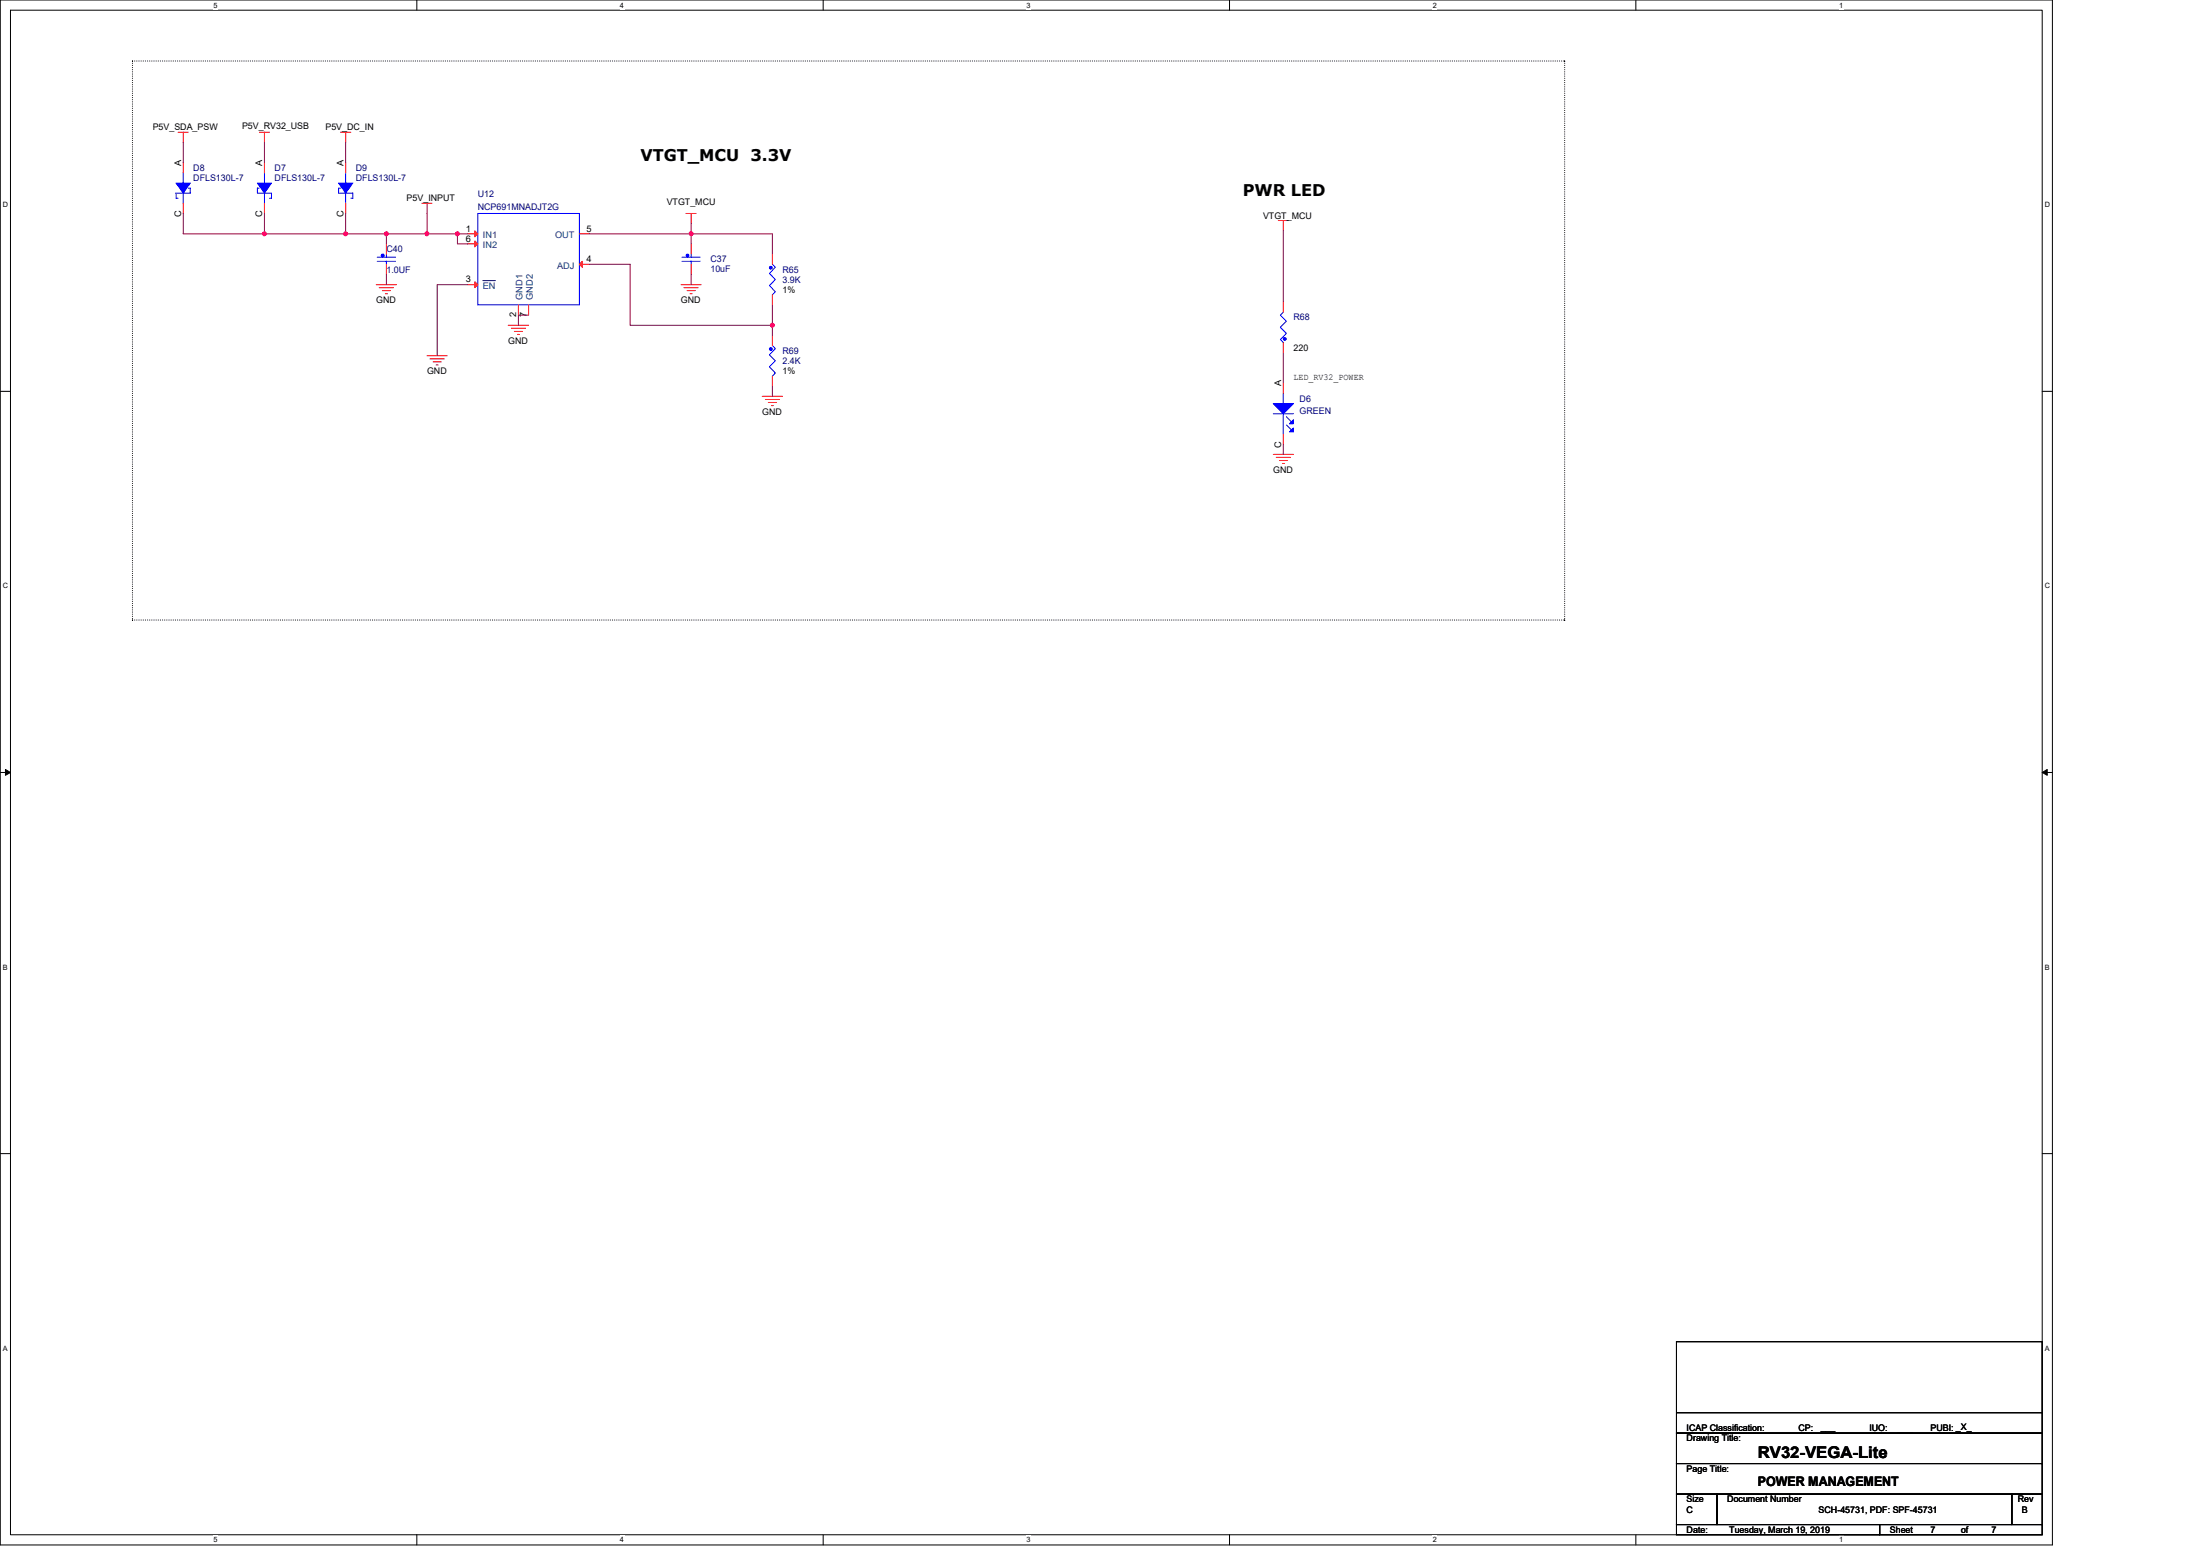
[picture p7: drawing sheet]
<svg xmlns="http://www.w3.org/2000/svg" width="297mm" height="210mm" viewBox="0 0 297 210" stroke-linecap="round" stroke-linejoin="round" font-family="sans-serif">
<path d="M0 0h277.1v208.5h-277.1zM1.4 1.4h274.3v205.7h-274.3z" fill="none" stroke="#000" stroke-width=".14"/>
<g fill="#fff">
<path d="M28.8 .1h.6v1.1h-.6z"/>
<path d="M28.8 207.3h.6v1.1h-.6z"/>
</g>
<path d="M56.3 0v1.4M56.3 207.1v1.4" fill="none" stroke="#000" stroke-width=".14"/>
<g fill="#fff">
<path d="M83.7 .1h.6v1.1h-.6z"/>
<path d="M83.7 207.3h.6v1.1h-.6z"/>
</g>
<path d="M111.1 0v1.4M111.1 207.1v1.4" fill="none" stroke="#000" stroke-width=".14"/>
<g fill="#fff">
<path d="M138.6 .1h.5v1.1h-.5z"/>
<path d="M138.6 207.3h.5v1.1h-.5z"/>
</g>
<path d="M166 0v1.4M166 207.1v1.4" fill="none" stroke="#000" stroke-width=".14"/>
<g fill="#fff">
<path d="M193.4 .1h.6v1.1h-.6z"/>
<path d="M193.4 207.3h.6v1.1h-.6z"/>
</g>
<path d="M220.9 0v1.4M220.9 207.1v1.4" fill="none" stroke="#000" stroke-width=".14"/>
<g fill="#fff">
<path d="M248.3 .1h.6v1.1h-.6z"/>
<path d="M248.3 207.3h.6v1.1h-.6z"/>
<path d="M.4 27.1h.7v1.1h-.7z"/>
<path d="M276.1 27.1h.7v1.1h-.7z"/>
<path d="M.4 78.5h.7v1.1h-.7z"/>
<path d="M276.1 78.5h.7v1.1h-.7z"/>
</g>
<path d="M0 52.8h1.4M275.7 52.8h1.4" fill="none" stroke="#000" stroke-width=".14"/>
<g fill="#fff">
<path d="M.4 130h.7v1.1h-.7z"/>
<path d="M276.1 130h.7v1.1h-.7z"/>
</g>
<path d="M0 104.2h1.4M275.7 104.2h1.4" fill="none" stroke="#000" stroke-width=".14"/>
<path d="M.7 103.8l.7 .4-.7 .4zM275.7 104.2l.7-.4v.8z" fill="#000" stroke="#000" stroke-width=".14"/>
<g fill="#fff">
<path d="M.4 181.4h.7v1.1h-.7z"/>
<path d="M276.1 181.4h.7v1.1h-.7z"/>
</g>
<path d="M0 155.7h1.4M275.7 155.7h1.4M226.4 193.4h49.3v4.1h-49.3zM226.4 197.5h49.3v4.1h-49.3zM226.4 181.1h49.3v12.3h-49.3zM226.4 190.6h49.3M226.4 205.7h27.4v1.4h-27.4zM226.4 201.6h5.4v4.1h-5.4zM231.8 201.6h39.8v4.1h-39.8zM253.8 205.7h21.9v1.4h-21.9zM271.6 201.6h4.1v4.1h-4.1z" fill="none" stroke="#000" stroke-width=".14"/>
<path d="M17.9 8.2v75.5M17.9 8.2h193.4M211.3 8.2v75.5M211.3 8.2h.1M17.9 83.7h.1M17.9 83.7h193.4M211.3 83.7h.1" fill="none" stroke="#000" stroke-width=".14" stroke-dasharray="0 .3"/>
<g fill="none" stroke="#f00" stroke-width=".14">
<path d="M24 17.8h1.4M24.7 17.8v1.4M35 17.8h1.4M35.7 17.8v1.4M46 17.8h1.4M46.7 17.8v1.4M24.7 21.9v1.4M24.7 27.4v1.4M35.7 21.9v1.4M35.7 27.4v1.4M46.7 21.9v1.4M46.7 27.4v1.4"/>
<path d="M50.8 38.4h2.7M51.2 38.8h1.9M51.6 39.2h1.1M52 39.6h.3M52.2 32.9v1.4M52.2 35.7v1.3M57 27.4h1.3M57.7 27.4v1.4M63.1 31.6h1.4M63.1 38.4h1.4M63.1 32.9h1.4M78.2 35.7h1.4"/>
<path d="M78.2 31.6h1.4M91.9 38.4h2.8M92.3 38.8h2M92.6 28.8h1.4M92.8 39.2h1.1M93.2 39.6h.2M93.3 28.8v1.4M93.3 32.9v1.4M93.3 35.7v1.3M104.3 34.3v1.4M104.3 39.8v1.3M172.6 29.8h1.4"/>
<path d="M173.3 29.8v1.3M57.7 48h2.7M58.1 48.4h1.9M58.5 48.8h1.1M58.9 49.3h.3M68.6 43.9h2.8M69 44.3h1.9M69.4 44.7h1.1M69.9 45.1h.2M70 41.1v1.4M71.4 41.1v1.4M102.9 53.5h2.8"/>
<path d="M103.3 53.9h1.9M103.7 54.3h1.1M104.2 54.7h.2M104.3 45.3v1.3M104.3 50.8v1.3M173.3 51.7v1.4M173.3 58.6v1.3M173.3 46.2v1.4M173.3 40.7v1.4M171.9 61.3h2.7M172.3 61.7h1.9M172.7 62.1h1.1"/>
<path d="M173.1 62.5h.3"/>
</g>
<g fill="none" stroke="#00f" stroke-width=".14">
<path d="M24.7 23.3v1.4M24.7 26.1v1.3M25.4 25.4h.3v.7h-1.9v.7h.2M35 25.4h-.2v.7h1.9v.7h-.3M35.7 23.3v1.4M35.7 26.1v1.3M46 25.4h-.3v.7h1.9v.7h-.2M46.7 23.3v1.4M46.7 26.1v1.3M50.9 35.3h2.5M50.9 34.7h2.5M52.2 35.3v.4"/>
<path d="M52.2 34.3v.4M64.5 28.8h13.7v12.3h-13.7zM92.1 35.3h2.4M92.1 34.7h2.4M93.3 35.3v.4M93.3 34.3v.4M104.3 35.7l.4 .4-.8 .8 .8 .8-.8 .8 .8 .9-.4 .4M104.3 46.6l.4 .5-.8 .8 .8 .8-.8 .8 .8 .8-.4 .5M171.9 55.8h2.7M173.3 53.1v1.4M173.3 55.8v2.8M173.3 42.1l-.4 .4 .8 .8-.8 .9 .8 .8-.8 .8 .4 .4"/>
<path d="M173.7 56.2l.7 .7M173.7 57.3l.7 .7"/>
</g>
<g fill="#00f" stroke="#00f" stroke-width=".14">
<path d="M23.8 24.7h1.9l-1 1.4z" fill-rule="evenodd"/>
<path d="M171.9 54.5h2.7l-1.3 1.3z" fill-rule="evenodd"/>
<path d="M174.6 56.6v.6h-.5z" fill-rule="evenodd"/>
<path d="M174.1 58.3l.5-.6v.6z" fill-rule="evenodd"/>
<path d="M45.7 24.7h1.9l-.9 1.4z" fill-rule="evenodd"/>
<path d="M103.9 47h.3v.2h-.3z" fill-rule="evenodd"/>
<path d="M173.3 45.6h.3v.3h-.3z" fill-rule="evenodd"/>
<path d="M34.8 24.7h1.9l-1 1.4z" fill-rule="evenodd"/>
<circle cx="104.1" cy="36.1" r=".19"/>
<circle cx="51.7" cy="34.5" r=".2"/>
<circle cx="92.8" cy="34.5" r=".2"/>
</g>
<g fill="#f00" stroke="#f00" stroke-width=".14">
<path d="M64.1 31.2l.4 .4-.4 .4z"/>
<path d="M64.1 38l.4 .4-.4 .4z"/>
<path d="M78.2 35.7l.4-.4v.8z"/>
<path d="M64.1 32.5l.4 .4-.4 .4z"/>
</g>
<path d="M65.2 37.9h1.7" fill="none" stroke="#004080" stroke-width=".14"/>
<g fill="none" stroke="#800040" stroke-width=".14">
<path d="M24.7 19.2v2.7M35.7 19.2v2.7M46.7 19.2v2.7M24.7 28.8v2.8h11M35.7 31.6h11M35.7 28.8v2.8M46.7 31.6h5.5M46.7 28.8v2.8M52.2 31.6h5.5M52.2 37v1.4M52.2 31.6v1.3M57.7 28.8v2.8"/>
<path d="M57.7 31.6h4.1M61.8 31.6h1.3M61.8 31.6v1.3h1.3M63.1 38.4h-4.1v9.6M79.6 35.7h5.5v8.2h19.2M79.6 31.6h13.7v1.3M93.3 30.2v1.4h11v2.7M93.3 37v1.4M173.3 31.1v9.6M71.4 42.5h-1.4v1.4M104.3 52.1v1.4M104.3 41.1v2.8"/>
<path d="M104.3 43.9v1.4M173.3 47.6v4.1M173.3 59.9v1.4"/>
</g>
<g fill="#f0f" stroke="#f0f" stroke-width=".14">
<circle cx="93.3" cy="31.5" r=".27"/>
<circle cx="52.2" cy="31.5" r=".27"/>
<circle cx="57.6" cy="31.5" r=".27"/>
<circle cx="61.7" cy="31.5" r=".27"/>
<circle cx="46.7" cy="31.5" r=".27"/>
<circle cx="35.7" cy="31.5" r=".27"/>
<circle cx="104.3" cy="43.9" r=".27"/>
</g>
<g font-size="2.2">
<text x="86.5" y="21.7">VTGT_MCU 3.3V</text>
<text x="167.8" y="26.5">PWR LED</text>
<text x="237.3" y="196.8">RV32-VEGA-Lite</text>
</g>
<text font-size="1.8" x="237.3" y="200.5">POWER MANAGEMENT</text>
<g font-size="1.2">
<text x="20.6" y="17.6">P5V_SDA_PSW</text>
<text x="32.7" y="17.4">P5V_RV32_USB</text>
<text x="43.9" y="17.6">P5V_DC_IN</text>
<text x="24.4" y="22.4" transform="rotate(-90 24.4 22.4)">A</text>
<text x="35.4" y="22.4" transform="rotate(-90 35.4 22.4)">A</text>
<text x="46.4" y="22.4" transform="rotate(-90 46.4 22.4)">A</text>
<text x="24.4" y="29.3" transform="rotate(-90 24.4 29.3)">C</text>
<text x="35.4" y="29.3" transform="rotate(-90 35.4 29.3)">C</text>
<text x="46.4" y="29.3" transform="rotate(-90 46.4 29.3)">C</text>
<text x="54.9" y="27.2">P5V_INPUT</text>
<text x="90" y="27.7">VTGT_MCU</text>
<text x="170.5" y="29.5">VTGT_MCU</text>
<text x="62.9" y="31.3">1</text>
<text x="62.9" y="32.6">6</text>
<text x="79.2" y="31.3">5</text>
<text x="79.2" y="35.4">4</text>
<text x="50.8" y="40.9">GND</text>
<text x="62.9" y="38.1">3</text>
<text x="91.9" y="40.9">GND</text>
<text x="105.7" y="39.5">1%</text>
<text x="68.6" y="46.4">GND</text>
<text x="69.7" y="42.8" transform="rotate(-90 69.7 42.8)">2</text>
<text x="71.1" y="42.8" transform="rotate(-90 71.1 42.8)">7</text>
<text x="174.6" y="47.3">220</text>
<text x="57.7" y="50.5">GND</text>
<text x="105.7" y="50.5">1%</text>
<text x="173" y="52.1" transform="rotate(-90 173 52.1)">A</text>
<text x="174.6" y="51.3">LED_RV32_POWER</text>
<text x="102.9" y="56">GND</text>
<text x="171.9" y="63.8">GND</text>
<text x="173" y="60.4" transform="rotate(-90 173 60.4)">C</text>
<text x="227.7" y="194.5">Drawing Title:</text>
<text x="227.7" y="193.1">ICAP Classification:</text>
<text x="242.8" y="193.1">CP:</text>
<text x="245.8" y="193">___</text>
<text x="252.4" y="193.1">IUO:</text>
<text x="256.3" y="193.1">___</text>
<text x="260.6" y="193.1">PUBI: _X_</text>
<text x="227.7" y="202.8">Size</text>
<text x="227.7" y="198.6">Page Title:</text>
<text x="233.2" y="202.8">Document Number</text>
<text x="272.4" y="202.8">Rev</text>
<text x="227.7" y="206.9">Date:</text>
<text x="227.7" y="204.1">C</text>
<text x="233.5" y="206.9">Tuesday, March 19, 2019</text>
<text x="245.6" y="204.1">SCH-45731, PDF: SPF-45731</text>
<text x="255.2" y="206.9">Sheet</text>
<text x="260.6" y="206.9">7</text>
<text x="264.8" y="206.9">of</text>
<text x="268.9" y="206.9">7</text>
<text x="273" y="204.1">B</text>
</g>
<g font-size="1.2" fill="#000080">
<text x="26.1" y="23.1">D8</text>
<text x="37.1" y="23.1">D7</text>
<text x="48" y="23.1">D9</text>
<text x="26.1" y="24.4">DFLS130L-7</text>
<text x="37.1" y="24.4">DFLS130L-7</text>
<text x="48" y="24.4">DFLS130L-7</text>
<text x="64.5" y="28.3">NCP691MNADJT2G</text>
<text x="64.5" y="26.6">U12</text>
<text x="52.2" y="34">C40</text>
<text x="95.9" y="35.4">C37</text>
<text x="52.2" y="36.8">1.0UF</text>
<text x="95.9" y="36.7">10uF</text>
<text x="105.7" y="36.8">R65</text>
<text x="105.7" y="38.2">3.9K</text>
<text x="105.7" y="47.8">R69</text>
<text x="174.6" y="43.2">R68</text>
<text x="105.7" y="49.1">2.4K</text>
<text x="175.5" y="54.2">D6</text>
<text x="175.5" y="55.9">GREEN</text>
</g>
<g font-size="1.2" fill="#004080">
<text x="65.2" y="32.1">IN1</text>
<text x="65.2" y="33.5">IN2</text>
<text x="74.9" y="32.1">OUT</text>
<text x="65.2" y="39">EN</text>
<text x="70.6" y="40.5" transform="rotate(-90 70.6 40.5)">GND1</text>
<text x="71.9" y="40.5" transform="rotate(-90 71.9 40.5)">GND2</text>
<text x="75.2" y="36.2">ADJ</text>
</g>
<g font-size="1">
<text x="28.8" y="1">5</text>
<text x="83.7" y="1">4</text>
<text x="138.6" y="1">3</text>
<text x="193.4" y="1">2</text>
<text x="248.3" y="1">1</text>
<text x=".4" y="28">D</text>
<text x="276.1" y="28">D</text>
<text x=".4" y="79.4">C</text>
<text x="276.1" y="79.4">C</text>
<text x=".4" y="130.9">B</text>
<text x="276.1" y="130.9">B</text>
<text x=".4" y="182.3">A</text>
<text x="276.1" y="182.3">A</text>
<text x="28.8" y="208.2">5</text>
<text x="83.7" y="208.2">4</text>
<text x="138.6" y="208.2">3</text>
<text x="193.4" y="208.2">2</text>
<text x="248.3" y="208.2">1</text>
</g>
</svg>
